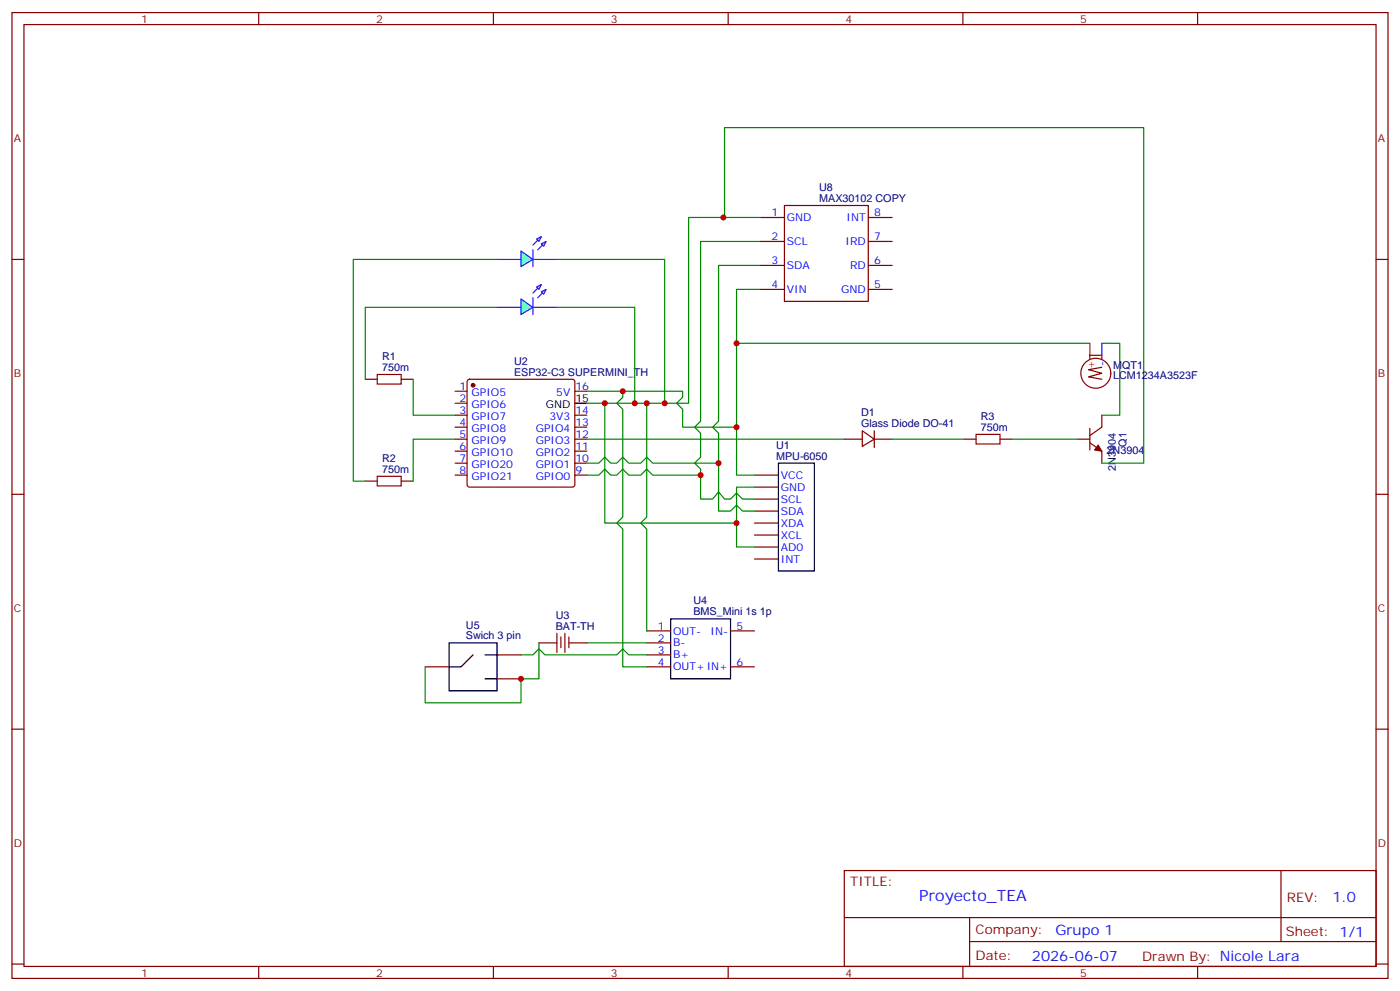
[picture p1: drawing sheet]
<svg xmlns="http://www.w3.org/2000/svg" width="412mm" height="292mm" viewBox="0 0 412 292" stroke-linecap="round" stroke-linejoin="round" font-family="sans-serif">
<g fill="none" stroke="#870000" stroke-width=".35">
<path d="M3.5 3.7h405.4v284.3h-405.4zM7.1 7.2h398.2v277.3h-398.2zM76.2 3.7v3.5M145.3 3.7v3.5M214.5 3.7v3.5M283.6 3.7v3.5M352.8 3.7v3.5M3.5 76.4h3.6M405.3 76.4h3.6M134.1 115.2h3.5M134.1 118.7h3.5M137.8 111.9l.5-.2h30.3l.5 .2 .2 .5v30.3l-.2 .5-.5 .2h-30.3l-.5-.2-.2-.5v-30.3z"/>
<path d="M169.3 115.2h3.6M134.1 139.9h3.5M134.1 122.2h3.5M134.1 125.8h3.5M134.1 129.3h3.5M134.1 132.8h3.5M134.1 136.3h3.5M169.3 139.9h3.6M169.3 122.2h3.6M169.3 125.8h3.6M169.3 129.3h3.6M169.3 132.8h3.6"/>
<path d="M169.3 136.3h3.6M222.2 139.9h7.1M3.5 145.5h3.6M222.2 143.4h7.1M222.2 150.5h7.1M222.2 146.9h7.1M222.2 154h7.1M222.2 157.5h7.1M405.3 145.5h3.6M222.2 164.6h7.1M222.2 161h7.1M3.5 214.7h3.6"/>
<path d="M405.3 214.7h3.6M248.7 256.3h156.6v28.2h-156.6zM377.3 256.3v20.9M248.7 270.1h156.5M285.6 277.2h119.6M285.6 270.1v14.2M3.5 283.8h3.6M76.2 284.5v3.5M145.3 284.5v3.5M214.5 284.5v3.5M283.6 284.5v3.5M352.8 284.5v3.5"/>
<path d="M405.3 283.8h3.6"/>
</g>
<path d="M169.3 118.7h3.6M229.3 136.3h10.6v31.8h-10.6z" fill="none" stroke="#000" stroke-width=".35"/>
<circle cx="139.3" cy="113.4" r=".53" fill="#870000" stroke="#870000" stroke-width=".35"/>
<path d="M153.5 88l3.5 2.5-3.5 2.1z" fill="#6fc" stroke="#30f" stroke-width=".35"/>
<path d="M146.4 90.5h7.1M157 87.7v4.9M157 90.5h7" fill="none" stroke="#30f" stroke-width=".35"/>
<g fill="#6ff" stroke="#30f" stroke-width=".35">
<path d="M159.5 85.9l1.4-.7-.7 1.4z"/>
<path d="M158 84.5l1.5-.7-.8 1.4z"/>
</g>
<g fill="#870000" stroke="#30f" stroke-width=".35">
<path d="M159.8 86.3l-1.4 1.4z"/>
<path d="M157 86.3l1.4-1.5z"/>
</g>
<path d="M153.5 73.9l3.5 2.5-3.5 2.1z" fill="#6fc" stroke="#30f" stroke-width=".35"/>
<path d="M146.4 76.4h7.1M157 73.6v4.9M157 76.4h7" fill="none" stroke="#30f" stroke-width=".35"/>
<g fill="#6ff" stroke="#30f" stroke-width=".35">
<path d="M159.5 71.8l1.4-.7-.7 1.4z"/>
<path d="M158 70.4l1.5-.7-.8 1.4z"/>
</g>
<g fill="#870000" stroke="#30f" stroke-width=".35">
<path d="M159.8 72.1l-1.4 1.5z"/>
<path d="M157 72.1l1.4-1.4z"/>
</g>
<g fill="none" stroke="#008700" stroke-width=".35">
<path d="M146.4 76.4h-42.3v65.2h3.5M164 76.4h31.8v42.3M224 78.1h-12.3v45.9l-1.8 1.8 1.8 1.7v23h3.5l1.8-1.8 1.7 1.8h3.5M224 71.1h-17.6v52.9l-1.8 1.8 1.8 1.7v7.1l-1.8 1.7 1.8 1.8v8.8h3.5l1.8-2.1 1.7 2.1h1.8l1.8-1.7 1.7 1.7h3.5M224 64h-21.2v54.7h-24.6M146.4 90.5h-38.8v21.2M164 90.5h23v28.2M224 85.2h-7v54.7h5.2M121.7 111.7v10.5h12.4M172.9 118.7h5.3v35.3h38.8M172.9 115.2h10.5v1.7l-1.7 1.8 1.7 1.8v31.7l-1.7 1.8 1.7 1.8v40.5h7.1M183.4 115.2h17.7v1.7l-1.8 1.8 1.8 1.8v5.3h15.9"/>
<path d="M190.5 118.7v33.5l-1.8 1.8 1.8 1.8v29.9M134.1 129.3h-12.4v12.3M172.9 136.3h3.5l1.8-1.7 1.7 1.7h1.8l1.7-1.7 1.8 1.7h3.5l1.8-1.7 1.8 1.7h19.4M172.9 139.9h3.5l1.8-1.8 1.7 1.8h1.8l1.7-1.8 1.8 1.8h3.5l1.8-1.8 1.8 1.8h14.1M222.2 143.4h-5.2v17.6h5.2M153.5 192.8h3.5l1.7-1.8 1.8 1.8h21.2l1.7-1.8 1.8 1.8h5.3M158.7 189.3v10.5h-5.2v7.1h-28.3v-10.6"/>
</g>
<path d="M132.3 189.3h14.1v14.1h-14.1zM139.3 192.8l-3.5 3.5h-3.5M142.9 192.8h3.5M142.9 199.8h3.5M197.6 182.2h17.6v17.6h-17.6z" fill="none" stroke="#000" stroke-width=".35"/>
<g fill="none" stroke="#870000" stroke-width=".35">
<path d="M224 64h7.1M224 71.1h7.1M224 78.1h7.1M231.1 60.5h24.7v28.2h-24.7zM255.8 64h7M255.8 71.1h7M255.8 78.1h7M224 85.2h7.1M255.8 85.2h7M107.6 111.7h3.5M118.2 111.7h3.5M248.7 129.3h5.3"/>
<path d="M257.5 129.3h5.3M284 129.3h3.5M294.6 129.3h3.5M107.6 141.6h3.5M118.2 141.6h3.5M125.2 196.3h7.1M146.4 192.8h7.1M146.4 199.8h7.1M190.5 185.7h7.1M190.5 189.3h7.1M190.5 192.8h7.1M190.5 196.3h7.1"/>
<path d="M215.2 185.7h7M215.2 196.3h7"/>
</g>
<path d="M111.1 110.2h7.1v2.9h-7.1zM287.5 127.9h7.1v2.8h-7.1zM111.1 140.2h7.1v2.9h-7.1z" fill="none" stroke="#a10000" stroke-width=".35"/>
<circle cx="146.4" cy="192.8" r=".18" fill="#000"/>
<path d="M254 126.8l3.5 2.5-3.5 2.1z" fill="#fff" stroke="#870000" stroke-width=".35"/>
<g fill="none" stroke="#870000" stroke-width=".35">
<path d="M321 105.7v-1.1h3.6v1.1M324.6 108.1l-3.9 .7 3.9 1.1-3.9 1 3.9 .8M257.5 126.8v5M317.5 129.3h3.5M321 130.4l3.6 2.4v3.5M321 126.1v6.4M324.6 122.2v3.6l-3.6 2.4M158.7 189.3h5.3M164 186.4v5.7M165.2 187.5v3.2M166.4 186.4v5.7M167.6 189.3h5.3"/>
<path d="M167.6 187.5v3.2"/>
<circle cx="322.8" cy="109.9" r="4.4"/>
</g>
<path d="M213.1 64h.3v-26.4h123.5v98.7h-12.3M217 101.1h104M324.6 101.1h5.2v21.1h-5.2M172.9 129.3h75.8M262.8 129.3h21.2M298.1 129.3h19.4M172.9 189.3h17.6" fill="none" stroke="#008700" stroke-width=".35"/>
<path d="M323.5 131.1l1.1 1.7-2.2-.3z" fill="#870000" stroke="#870000" stroke-width=".35"/>
<path d="M321 101.1v3.5" fill="none" stroke="#f00" stroke-width=".35"/>
<path d="M324.6 101.1v3.5" fill="none" stroke="#00f" stroke-width=".35"/>
<g fill="#c00">
<circle cx="206.4" cy="139.9" r=".88"/>
<circle cx="217" cy="154" r=".88"/>
<circle cx="178.2" cy="118.7" r=".88"/>
<circle cx="217" cy="125.8" r=".88"/>
<circle cx="183.4" cy="115.2" r=".88"/>
<circle cx="190.5" cy="118.7" r=".88"/>
<circle cx="187" cy="118.7" r=".88"/>
<circle cx="195.8" cy="118.7" r=".88"/>
<circle cx="211.7" cy="136.3" r=".88"/>
<circle cx="213.1" cy="64" r=".88"/>
<circle cx="217" cy="101.1" r=".88"/>
<circle cx="153.5" cy="199.8" r=".88"/>
</g>
<text font-size="4.6" fill="#00f" x="270.8" y="265.3">Proyecto_TEA</text>
<g font-size="4.2" fill="#00f">
<text x="392.5" y="265.6">1.0</text>
<text x="310.9" y="275.1">Grupo 1</text>
<text x="304" y="282.9">2026-06-07</text>
</g>
<g font-size="3.9" fill="#800">
<text x="250.5" y="260.9">TITLE:</text>
<text x="379.1" y="265.6">REV:</text>
<text x="287.4" y="275.1">Company:</text>
<text x="378.7" y="275.7">Sheet: 1/1</text>
<text x="287.4" y="282.8">Date:</text>
<text x="336.4" y="282.8">Drawn By: Nicole Lara</text>
</g>
<g font-size="3.2" fill="#800">
<text x="41.6" y="6.7">1</text>
<text x="110.8" y="6.7">2</text>
<text x="179.9" y="6.7">3</text>
<text x="249.1" y="6.7">4</text>
<text x="318.2" y="6.7">5</text>
<text x="4.1" y="41.8">A</text>
<text x="405.9" y="41.8">A</text>
<text x="4.1" y="110.9">B</text>
<text x="405.9" y="110.9">B</text>
<text x="4.1" y="180.1">C</text>
<text x="405.9" y="180.1">C</text>
<text x="4.1" y="249.2">D</text>
<text x="405.9" y="249.2">D</text>
<text x="41.6" y="287.5">1</text>
<text x="110.8" y="287.5">2</text>
<text x="179.9" y="287.5">3</text>
<text x="249.1" y="287.5">4</text>
<text x="318.2" y="287.5">5</text>
</g>
<g font-size="3.2" fill="#000080">
<text x="241.3" y="59.4">MAX30102 COPY</text>
<text x="241.3" y="56.3">U8</text>
<text x="112.5" y="106">R1</text>
<text x="151.4" y="107.4">U2</text>
<text x="112.5" y="109.2">750m</text>
<text x="151.4" y="110.6">ESP32-C3 SUPERMINI_TH</text>
<text x="327.9" y="111.7">LCM1234A3523F</text>
<text x="327.9" y="108.6">MQT1</text>
<text x="253.7" y="125.8">Glass Diode DO-41</text>
<text x="253.7" y="122.6">D1</text>
<text x="288.9" y="123.6">R3</text>
<text x="288.9" y="126.8">750m</text>
<text x="331.8" y="131.5" transform="rotate(-90 331.8 131.5)">Q1</text>
<text x="112.5" y="136">R2</text>
<text x="228.6" y="135.3">MPU-6050</text>
<text x="228.6" y="132.1">U1</text>
<text x="326" y="133.6">2N3904</text>
<text x="112.5" y="139.2">750m</text>
<text x="328.7" y="138.6" transform="rotate(-90 328.7 138.6)">2N3904</text>
<text x="204.3" y="177.9">U4</text>
<text x="137.2" y="185">U5</text>
<text x="163.7" y="185.4">BAT-TH</text>
<text x="163.7" y="182.2">U3</text>
<text x="204.3" y="181.1">BMS_Mini 1s 1p</text>
<text x="137.2" y="188.2">Swich 3 pin</text>
</g>
<g font-size="3.2" fill="#00f">
<text x="227.3" y="63.7">1</text>
<text x="231.8" y="65.1">GND</text>
<text x="249.4" y="65.1">INT</text>
<text x="257.5" y="63.7">8</text>
<text x="227.3" y="70.7">2</text>
<text x="257.5" y="70.7">7</text>
<text x="227.3" y="77.8">3</text>
<text x="231.8" y="72.1">SCL</text>
<text x="249.1" y="72.1">IRD</text>
<text x="257.5" y="77.8">6</text>
<text x="231.8" y="79.2">SDA</text>
<text x="250.4" y="79.2">RD</text>
<text x="227.3" y="84.8">4</text>
<text x="231.8" y="86.3">VIN</text>
<text x="247.8" y="86.3">GND</text>
<text x="257.5" y="84.8">5</text>
<text x="325.6" y="107.7" transform="rotate(-90 325.6 107.7)">-</text>
<text x="135.4" y="118.4">2</text>
<text x="135.4" y="114.8">1</text>
<text x="138.9" y="116.6">GPIO5</text>
<text x="163.8" y="116.6">5V</text>
<text x="169.5" y="114.8">16</text>
<text x="135.4" y="125.4">4</text>
<text x="135.4" y="121.9">3</text>
<text x="138.9" y="123.6">GPIO7</text>
<text x="138.9" y="120.1">GPIO6</text>
<text x="161.8" y="123.6">3V3</text>
<text x="169.5" y="121.9">14</text>
<text x="169.5" y="125.4">13</text>
<text x="135.4" y="128.9">5</text>
<text x="138.9" y="130.7">GPIO9</text>
<text x="138.9" y="127.2">GPIO8</text>
<text x="157.8" y="127.2">GPIO4</text>
<text x="157.8" y="130.7">GPIO3</text>
<text x="169.5" y="128.9">12</text>
<text x="135.4" y="136">7</text>
<text x="135.4" y="132.5">6</text>
<text x="138.9" y="137.8">GPIO20</text>
<text x="138.9" y="134.2">GPIO10</text>
<text x="157.8" y="134.2">GPIO2</text>
<text x="157.8" y="137.8">GPIO1</text>
<text x="169.5" y="132.5">11</text>
<text x="169.5" y="136">10</text>
<text x="135.4" y="139.5">8</text>
<text x="138.9" y="141.3">GPIO21</text>
<text x="157.8" y="141.3">GPIO0</text>
<text x="169.5" y="139.5">9</text>
<text x="230" y="140.9">VCC</text>
<text x="230" y="144.5">GND</text>
<text x="230" y="148">SCL</text>
<text x="230" y="151.5">SDA</text>
<text x="230" y="155">XDA</text>
<text x="230" y="158.6">XCL</text>
<text x="230" y="165.6">INT</text>
<text x="230" y="162.1">AD0</text>
<text x="193.8" y="185.4">1</text>
<text x="217" y="185.4">5</text>
<text x="193.8" y="188.9">2</text>
<text x="198.3" y="186.8">OUT-</text>
<text x="198.3" y="190.3">B-</text>
<text x="209.3" y="186.8">IN-</text>
<text x="193.8" y="192.4">3</text>
<text x="193.8" y="196">4</text>
<text x="198.3" y="193.9">B+</text>
<text x="198.3" y="197.4">OUT+ IN+</text>
<text x="217" y="196">6</text>
</g>
<text font-size="3.2" fill="#f00" x="322.4" y="108.5" transform="rotate(-90 322.4 108.5)">+</text>
<g font-size="3.2">
<text x="169.5" y="118.4">15</text>
<text x="160.7" y="120.1">GND</text>
</g>
</svg>
